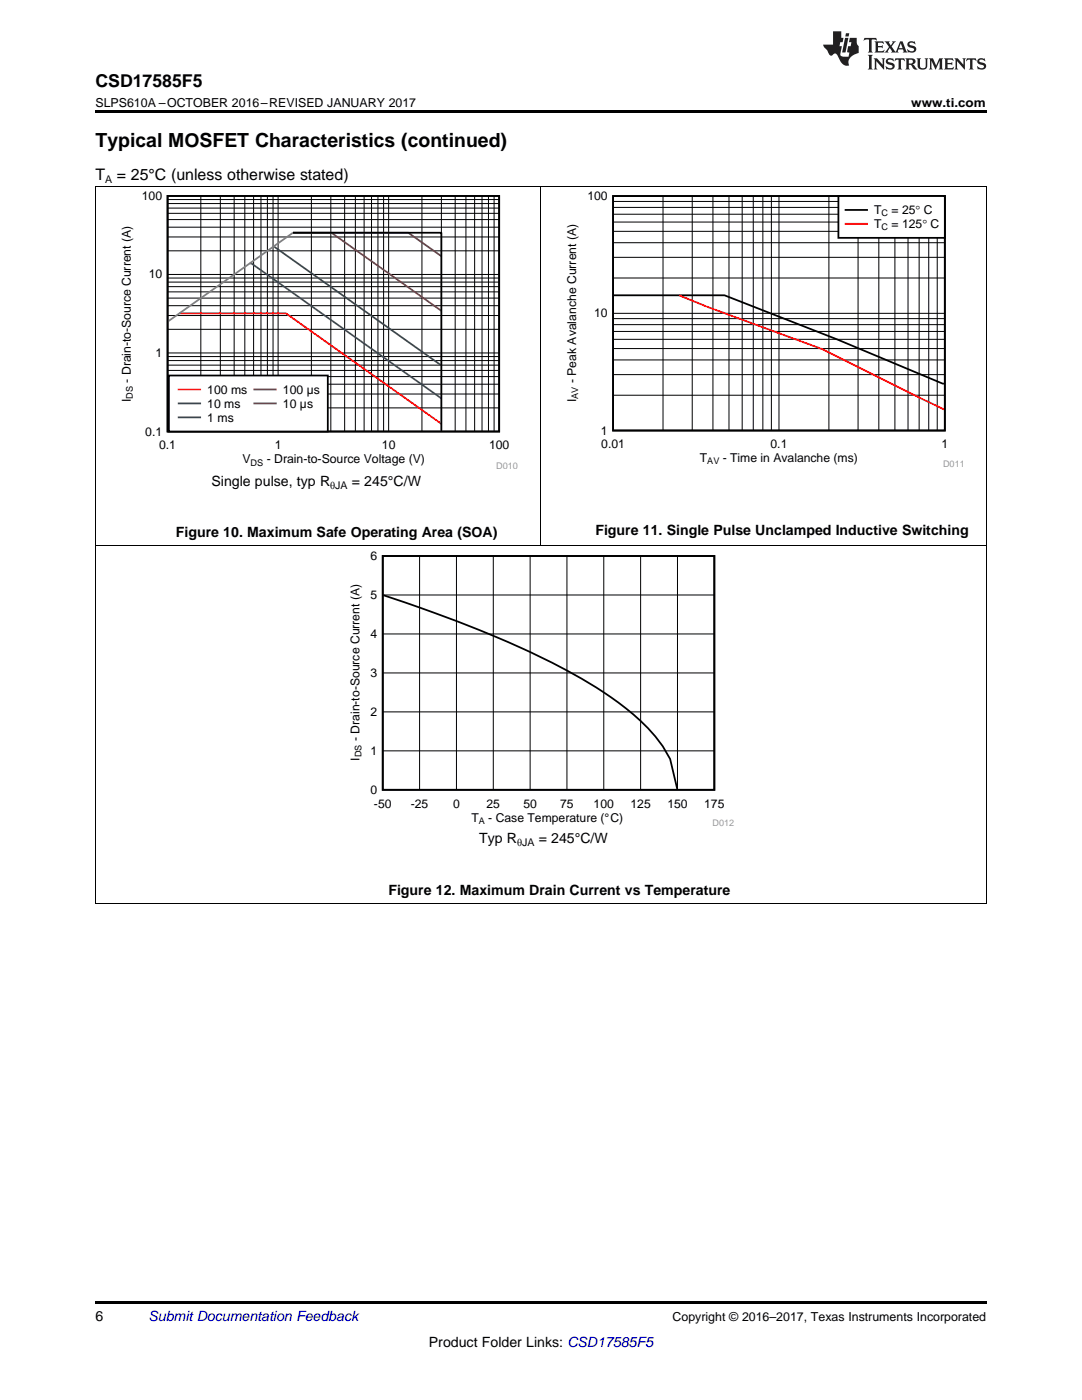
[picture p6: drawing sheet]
<svg xmlns="http://www.w3.org/2000/svg" width="216mm" height="279mm" viewBox="0 0 216 279" stroke-linecap="round" stroke-linejoin="round" font-family="sans-serif">
<path d="M19 180.3h.2zM196.7 180.3h.1zM19 259.7h177.8v.5h-177.8z" fill="#000"/>
<path d="M19.1 108.9v71.4M196.8 108.9v71.4M19 180.3h177.8" fill="none" stroke="#000" stroke-width=".2"/>
<path d="M69.4 110h77.1v55h-77.1z" fill-rule="evenodd" fill="#fff"/>
<path d="M76.4 111h66.1v46.6h-66.1zM76.5 118.8a243.1 243.1 0 0 1 36.6 15 60 60 0 0 1 17.7 13.2l1.4 1.9 1.5 2.6 1.4 5.9" fill="none" stroke="#000" stroke-width=".35"/>
<g fill="none" stroke="#000" stroke-width=".2">
<path d="M19.1 37.3v71.6M107.9 37.3v71.6M196.8 37.3v71.6M19 108.9h177.8M76.4 118.7h66.1M83.7 111v46.6M91.1 111v46.6M98.4 111v46.6M105.8 111v46.6M113.1 111v46.6M120.5 111v46.6M127.8 111v46.6"/>
<path d="M135.2 111v46.6M76.4 134.3h66.1M76.4 126.5h66.1M76.4 149.8h66.1M76.4 142.1h66.1"/>
</g>
<path d="M23.7 38.2h79.6v55.4h-79.6z" fill-rule="evenodd" fill="#fff"/>
<path d="M33.4 39.1h66.2v47h-66.2zM58.5 46.4h29.6v39.5" fill="none" stroke="#000" stroke-width=".35"/>
<g fill="none" stroke="#000" stroke-width=".2">
<path d="M33.4 39.8h66.2M40.1 39.1v47M44 39.1v47M46.7 39.1v47M48.8 39.1v47M50.6 39.1v47M52.1 39.1v47M53.4 39.1v47M54.5 39.1v47M55.5 39.1v47M62.1 39.1v47M66 39.1v47"/>
<path d="M68.8 39.1v47M70.9 39.1v47M72.7 39.1v47M74.1 39.1v47M75.4 39.1v47M76.5 39.1v47M77.5 39.1v47M84.2 39.1v47M88.1 39.1v47M90.8 39.1v47M93 39.1v47M94.7 39.1v47"/>
<path d="M96.2 39.1v47M97.5 39.1v47M98.6 39.1v47M33.4 59.5h66.2M33.4 58.2h66.2M33.4 57.2h66.2M33.4 56.3h66.2M33.4 55.5h66.2M33.4 54.8h66.2M33.4 50.1h66.2M33.4 47.3h66.2M33.4 45.3h66.2"/>
<path d="M33.4 43.8h66.2M33.4 42.6h66.2M33.4 41.5h66.2M33.4 40.6h66.2M33.4 78.6h66.2M33.4 76.7h66.2M33.4 75.2h66.2M33.4 73.9h66.2M33.4 72.9h66.2M33.4 72h66.2M33.4 71.2h66.2M33.4 70.4h66.2"/>
<path d="M33.4 65.7h66.2M33.4 63h66.2M33.4 61h66.2M33.4 81.4h66.2"/>
</g>
<path d="M35.8 62.5h21.2l31.1 22.1" fill="none" stroke="#f00" stroke-width=".35"/>
<path d="M49.8 52.6h.4l37.9 26.9" fill="none" stroke="#295c75" stroke-width=".35"/>
<path d="M54.6 49.2l33.5 23.7" fill="none" stroke="#286b49" stroke-width=".35"/>
<path d="M58.5 46.4h7.6l22 15.6" fill="none" stroke="#9e3a3a" stroke-width=".35"/>
<path d="M58.5 46.4h23l6.6 4.7" fill="none" stroke="#68275f" stroke-width=".35"/>
<path d="M58.5 46.4l-24.9 17.7" fill="none" stroke="#808080" stroke-width=".35"/>
<path d="M33.7 74.9h31.7v11.2h-31.7z" fill-rule="evenodd" fill="#fff"/>
<path d="M33.7 74.9h31.7v11.2h-31.7z" fill="none" stroke="#000" stroke-width=".35"/>
<path d="M35.7 77.7h4.2" fill="none" stroke="#f00" stroke-width=".35"/>
<path d="M35.7 80.5h4.2" fill="none" stroke="#295c75" stroke-width=".35"/>
<path d="M35.7 83.3h4.2" fill="none" stroke="#286b49" stroke-width=".35"/>
<path d="M50.7 77.7h4.3" fill="none" stroke="#9e3a3a" stroke-width=".35"/>
<path d="M50.7 80.5h4.3" fill="none" stroke="#68275f" stroke-width=".35"/>
<path d="M112.6 38.2h79.6v55.1h-79.6z" fill-rule="evenodd" fill="#fff"/>
<path d="M122.3 39.1h66.2v46.8h-66.2zM122.5 58.9h22.1l22.5 8.8 21.3 8.9" fill="none" stroke="#000" stroke-width=".35"/>
<g fill="none" stroke="#000" stroke-width=".2">
<path d="M132.3 39.1v46.8M138.1 39.1v46.8M142.3 39.1v46.8M145.5 39.1v46.8M148.1 39.1v46.8M150.3 39.1v46.8M152.2 39.1v46.8M153.9 39.1v46.8M155.4 39.1v46.8M165.4 39.1v46.8M171.2 39.1v46.8M175.4 39.1v46.8"/>
<path d="M178.6 39.1v46.8M181.2 39.1v46.8M183.4 39.1v46.8M185.3 39.1v46.8M187 39.1v46.8M122.3 55.5h66.2M122.3 51.4h66.2M122.3 48.4h66.2M122.3 46.2h66.2M122.3 44.3h66.2M122.3 42.8h66.2M122.3 41.4h66.2"/>
<path d="M122.3 40.2h66.2M122.3 78.9h66.2M122.3 74.8h66.2M122.3 71.8h66.2M122.3 69.6h66.2M122.3 67.7h66.2M122.3 66.1h66.2M122.3 64.8h66.2M122.3 63.6h66.2M122.3 62.5h66.2"/>
</g>
<path d="M135.5 58.9l5.7 2.4 22.8 8.4 24.4 12" fill="none" stroke="#f00" stroke-width=".35"/>
<path d="M167.3 39.1h21.2v8.4h-21.2z" fill-rule="evenodd" fill="#fff"/>
<path d="M167.3 39.1h21.2v8.4h-21.2zM168.7 41.9h4.3" fill="none" stroke="#000" stroke-width=".35"/>
<path d="M168.7 44.7h4.3" fill="none" stroke="#f00" stroke-width=".35"/>
<path d="M19 37.2h177.8" fill="none" stroke="#000" stroke-width=".2"/>
<path d="M19 22h177.8v.5h-177.8z" fill="#000"/>
<g fill="#231f20">
<path d="M172.5 7.6l-.1 .5 .4-.2h.6v.1v2.1l-.2 .4h.9l-.2-.4v-2.1l.1-.1h.5l.5 .2-.2-.5zM174.5 8.3l.2 .3v1.5l-.2 .4h1.8l.2-.6a1.04 1.04 0 0 1-1.3 .2v-.7h.6l.3 .2v-.6l-.3 .2h-.6v-.6l.8-.1 .4 .3-.2-.5zM176.5 8.3l.9 1.1-.9 1.1h.8l-.2-.2 .4-.7 .5 .7-.2 .2h1.5l-.2-.2 .2-.4h.9l.1 .4-.2 .2h1l-.3-.3-.7-1.9h-.5l-.9 2-.8-1 .9-1h-.8l.1 .3-.4 .5-.3-.6 .1-.2zM179.7 8.6l.4 1h-.7zM181.3 8.4a.63 .63 0 0 0-.2 .7 .63 .63 0 0 0 .6 .4l.6 .2 .1 .2a.75 .75 0 0 1-.7 .4 .75 .75 0 0 1-.6-.5l.1 .7 .1-.1a1.11 1.11 0 0 0 1.5-.6 1.13 1.13 0 0 0-1.2-.8l-.1-.4a1.04 1.04 0 0 1 1.2 .2l-.2-.5-.2 .1-.4-.2zM173.2 10.9l.2 .4v2.2l-.2 .4h1l-.3-.4v-2.2l.3-.4zM174.3 11.6l.3 .4v1.5l-.3 .4h.8l-.2-.4v-1.3l1.5 1.7v-1.9l.2-.4h-.7l.2 .4v.9l-1.1-1.3zM177 11.8a.62 .62 0 0 0-.2 .7 .62 .62 0 0 0 .6 .4l.6 .1 .1 .3a.76 .76 0 0 1-.7 .3 .76 .76 0 0 1-.7-.4l.2 .7 .1-.1a1.11 1.11 0 0 0 1.5-.6 1.13 1.13 0 0 0-1.2-.8l-.1-.4a1.04 1.04 0 0 1 1.2 .2l-.2-.6-.2 .1-.5-.1zM178.7 11.6l-.2 .6a.61 .61 0 0 1 .8-.3v1.6l-.2 .4h.9l-.2-.4v-1.6a.63 .63 0 0 1 .7 .3l-.1-.6zM180.6 11.6l.3 .4v1.5l-.3 .4h1l-.2-.2-.1-.8 .6 .2a.76 .76 0 0 0 1.2 .7l-1-1a.58 .58 0 0 0 .6-.5 .58 .58 0 0 0-.5-.6zM181.4 11.9h.1a.45 .45 0 0 1 .5 .1 .45 .45 0 0 1 .1 .5l-.8 .2zM182.9 11.6l.2 .2a2.17 2.17 0 0 0 .3 1.9 .99 .99 0 0 0 1.6-.6v-1.1l.2-.4h-.7l.2 .2a1.92 1.92 0 0 1-.2 1.8 .6 .6 0 0 1-.9-.5v-1.1l.2-.4zM185.4 11.6l.2 .4v1.5l-.2 .4h.7l-.2-.4v-1.4l.8 1.8 .8-1.8v1.4l-.2 .4h.9l-.2-.4v-1.5l.2-.4h-.8l-.6 1.5-.6-1.5zM188.4 11.6l.2 .4v1.5l-.2 .4h1.8l.1-.6a1.04 1.04 0 0 1-1.2 .1v-.6h.5l.4 .2v-.6l-.4 .2h-.5v-.7h.8l.3 .3-.1-.6zM190.5 11.6l.2 .4v1.5l-.2 .4h.7l-.2-.4v-1.3l1.5 1.7v-1.9l.2-.4h-.7l.2 .4v.9l-1.1-1.3zM192.9 11.6l-.1 .6a.61 .61 0 0 1 .7-.3l.1 1.6-.3 .4h1l-.3-.4 .1-1.6a.63 .63 0 0 1 .7 .3l-.1-.6zM195.2 11.8a.62 .62 0 0 0-.2 .7 .62 .62 0 0 0 .6 .4l.6 .1 .1 .3a.76 .76 0 0 1-.7 .3 .76 .76 0 0 1-.6-.4l.1 .7 .1-.1a1.11 1.11 0 0 0 1.6-.6 1.13 1.13 0 0 0-1.3-.8l-.1-.4a1.04 1.04 0 0 1 1.2 .2l-.1-.6-.2 .1-.5-.1z"/>
<path d="M166.2 6.3v2.6h-1.9v.4l.8 .9a.91 .91 0 0 0 1 .8 .56 .56 0 0 1 .5-.3 .56 .56 0 0 1 .5 .3l.4 .8a1.53 1.53 0 0 0 1.9 1.2 1.54 1.54 0 0 1 1-2.1l.9-.3v-1.4a1.52 1.52 0 0 1-.4-1.6h-1.3l-.2 .8h.5l-.2 .8h-.5l-.1 1v.2l.4 .1-.2 .8a1.93 1.93 0 0 1-1.6-.3l.3-1.8h-.5l.2-.8h.4l.2-.8h-.4v-1.3zM168.6 7.6l-.6 2.9h.7l.6-2.9zM168.8 6.6l-.1 .7h.6l.2-.7z"/>
</g>
<text font-size="3.9" x="19" y="29.3">Typical MOSFET Characteristics (continued)</text>
<text font-size="3.5" x="19" y="17.3">CSD17585F5</text>
<g font-size="3.2">
<text x="19" y="36">T</text>
<text x="23.3" y="36">= 25°C (unless otherwise stated)</text>
</g>
<g font-size="2.8">
<text x="42.2" y="96.9">Single pulse, typ R</text>
<text x="70.2" y="96.9">= 245°C/W</text>
<text x="35.1" y="107.2">Figure 10. Maximum Safe Operating Area (SOA)</text>
<text x="118.8" y="106.9">Figure 11. Single Pulse Unclamped Inductive Switching</text>
<text x="95.6" y="168.2">Typ R</text>
<text x="107.5" y="168.2">= 245°C/W</text>
<text x="77.5" y="178.5">Figure 12. Maximum Drain Current vs Temperature</text>
<text x="19" y="263.6">6</text>
<text x="85.6" y="268.9">Product Folder Links: CSD17585F5</text>
</g>
<text font-size="2.8" fill="#0000c8" x="29.6" y="263.6">Submit Documentation Feedback</text>
<g font-size="2.5">
<text x="19" y="21.4">SLPS610A –OCTOBER 2016–REVISED JANUARY 2017</text>
<text x="181.8" y="21.4">www.ti.com</text>
<text x="134.2" y="263.6">Copyright © 2016–2017, Texas Instruments Incorporated</text>
</g>
<g font-size="2.4">
<text x="28.3" y="39.9">100</text>
<text x="117.2" y="39.9">100</text>
<text x="174.4" y="42.8">T</text>
<text x="174.4" y="45.5">T</text>
<text x="177.9" y="42.8">= 25q</text>
<text x="177.9" y="45.5">= 125</text>
<text x="184.1" y="45.5">q</text>
<text x="184.3" y="42.8">C</text>
<text x="185.7" y="45.5">C</text>
<text x="29.7" y="55.6">10</text>
<text x="118.6" y="63.3">10</text>
<text x="31" y="71.2">1</text>
<text x="26.1" y="76.4" transform="rotate(-90 26.1 76.4)">- Drain-to-Source Current (A)</text>
<text x="115" y="76.5" transform="rotate(-90 115 76.5)">- Peak Avalanche Current (A)</text>
<text x="26.1" y="80.3" transform="rotate(-90 26.1 80.3)">I</text>
<text x="41.4" y="78.6">100 ms</text>
<text x="41.4" y="81.4">10 ms</text>
<text x="56.5" y="78.6">100 µs</text>
<text x="56.5" y="81.4">10 µs</text>
<text x="115" y="80.2" transform="rotate(-90 115 80.2)">I</text>
<text x="29" y="86.9">0.1</text>
<text x="31.7" y="89.7">0.1</text>
<text x="41.4" y="84.2">1 ms</text>
<text x="54.8" y="89.7">1</text>
<text x="76.2" y="89.7">10</text>
<text x="97.6" y="89.7">100</text>
<text x="119.9" y="86.7">1</text>
<text x="120" y="89.5">0.01</text>
<text x="153.8" y="89.5">0.1</text>
<text x="187.9" y="89.5">1</text>
<text x="48.4" y="92.5">V</text>
<text x="53.2" y="92.5">- Drain-to-Source Voltage (V)</text>
<text x="139.6" y="92.3">T</text>
<text x="144.2" y="92.3">- Time in Avalanche (ms)</text>
<text x="74" y="111.8">6</text>
<text x="74" y="119.5">5</text>
<text x="74" y="127.3">4</text>
<text x="74" y="135.1">3</text>
<text x="74" y="142.9">2</text>
<text x="71.7" y="147.9" transform="rotate(-90 71.7 147.9)">- Drain-to-Source Current (A)</text>
<text x="71.7" y="151.8" transform="rotate(-90 71.7 151.8)">I</text>
<text x="74" y="150.6">1</text>
<text x="74" y="158.4">0</text>
<text x="74.6" y="161.2">-50</text>
<text x="82" y="161.2">-25</text>
<text x="90.4" y="161.2">0</text>
<text x="97.1" y="161.2">25</text>
<text x="104.4" y="161.2">50</text>
<text x="111.8" y="161.2">75</text>
<text x="118.5" y="161.2">100</text>
<text x="125.8" y="161.2">125</text>
<text x="133.2" y="161.2">150</text>
<text x="140.5" y="161.2">175</text>
<text x="94.1" y="164">T</text>
<text x="97.4" y="164">- Case Temperature (° C)</text>
</g>
<g font-size="2.1">
<text x="21" y="36.6">A</text>
<text x="65.9" y="97.5">θJA</text>
<text x="103.2" y="168.8">θJA</text>
</g>
<g font-size="1.8">
<text x="175.9" y="43.2">C</text>
<text x="175.9" y="45.9">C</text>
<text x="26.5" y="79.6" transform="rotate(-90 26.5 79.6)">DS</text>
<text x="115.4" y="79.6" transform="rotate(-90 115.4 79.6)">AV</text>
<text x="50" y="92.9">DS</text>
<text x="141.1" y="92.7">AV</text>
<text x="72.1" y="151.1" transform="rotate(-90 72.1 151.1)">DS</text>
<text x="95.5" y="164.4">A</text>
</g>
<g font-size="1.8" fill="#999">
<text x="99" y="93.5">D010</text>
<text x="188.2" y="93.2">D011</text>
<text x="142.2" y="164.9">D012</text>
</g>
</svg>
